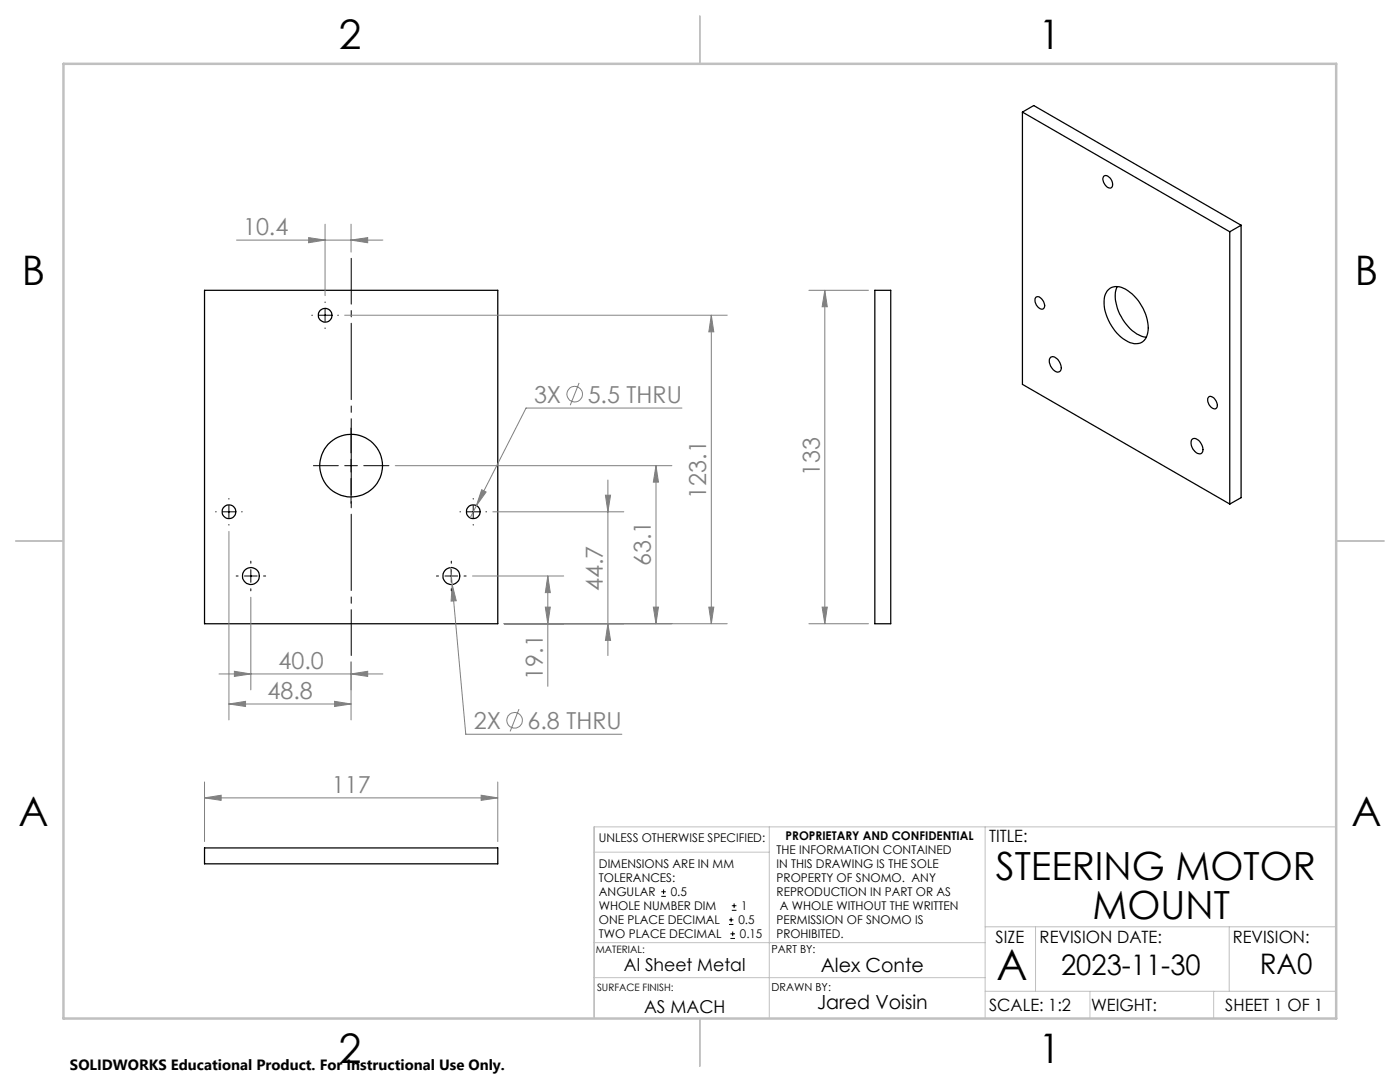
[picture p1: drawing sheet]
<svg xmlns="http://www.w3.org/2000/svg" width="279mm" height="216mm" viewBox="0 0 279 216" stroke-linecap="round" stroke-linejoin="round" font-family="sans-serif">
<g fill="none" stroke="#000" stroke-width=".25">
<path d="M204 22.4l41.4 23.8M204 22.4v54.3l41.4 23.9M204 22.4l2.3-1.3 41.4 23.8M220.2 35.2a1.24 1.24 0 0 1 1.8 1.1v.3a.7 .7 0 0 1-.3 .9 .7 .7 0 0 1-1-.4 1.78 1.78 0 0 1-.5-1.9zM40.8 57.9h58.5v66.6h-58.5zM174.6 57.9h3.2v66.6h-3.2zM206.7 59.4l.1-.1a1.61 1.61 0 0 1 1.7 1.7 .62 .62 0 0 1-.4 .7 .62 .62 0 0 1-.7-.2 1.85 1.85 0 0 1-.7-2.1zM221 58a2.72 2.72 0 0 1 3.6-.3 9.3 9.3 0 0 1 4.5 8.7 2.44 2.44 0 0 1-3.6 2 9.3 9.3 0 0 1-5-9.2zM223 57.2a7 7 0 0 0 1 6.5 7 7 0 0 0 4.8 3.6M245.4 46.2v54.4M247.7 44.9l-2.3 1.3M247.7 44.9v54.4l-2.3 1.3"/>
<path d="M209.7 71.3a1.58 1.58 0 0 1 1.9 1.2 1.07 1.07 0 0 1-.5 1.8 2.17 2.17 0 0 1-1.4-3zM241.3 79.2a1.57 1.57 0 0 1 1.7 1.7 .62 .62 0 0 1-.4 .7 .62 .62 0 0 1-.8-.2 1.59 1.59 0 0 1-.5-2.2zM237.8 87.8a.99 .99 0 0 1 1.6 .3 1.82 1.82 0 0 1 .3 2.4 1.98 1.98 0 0 1-2-2.3zM40.8 169.2h58.5v3.2h-58.5z"/>
<circle cx="64.9" cy="62.9" r="1.36"/>
<circle cx="70.1" cy="92.9" r="6.3"/>
<circle cx="45.7" cy="102.1" r="1.37"/>
<circle cx="50.1" cy="115" r="1.69"/>
<circle cx="90.1" cy="115" r="1.69"/>
<circle cx="94.4" cy="102.1" r="1.38"/>
</g>
<g fill="none" stroke="#808080" stroke-width=".2">
<path d="M47.2 47.9h29.2M61.6 47.4l3.3 .5-3.3 .5zM64.9 44.7v14.3M70.1 47.9l3.3-.5v1zM70.1 44.7v5.6M161.4 57.9h11.9M164.6 57.9v66.6M164.6 57.9l.5 3.3h-1zM68.8 62.9h76.3M115.6 76.4l-1.8 4.5M142 62.9l.5 3.3h-1zM142 62.9v61.6"/>
<path d="M78.9 92.9h55.2M96.1 97.7l.9 .5-1.9 2.7zM120.8 98.8h1l-.5 3.3zM121.3 95.8v35M130.9 92.9l.5 3.3h-1zM130.9 92.9v31.6M136.1 81.4h-31.1l-11.2 21.9M45.7 106v37.7M50.1 119.2v18.5M89.9 113.2l.3 3.4M90.2 116.6l.9 3.3h-1.1zM90.2 116.6l2.8 29.9h31.1"/>
<path d="M94.3 114.9h18.2M98.4 102.1h26.1M109.3 114.9l.5 3.4h-1zM109.3 114.9v22M43.7 134.5h32.7M46.8 133.9l3.3 .6-3.3 .5zM66.8 139.9l3.3 .6-3.3 .5zM70.1 134.5l3.3-.6v1.1zM70.1 132.1v11.6M100.6 124.5h44.5M108.8 121.1h1l-.5 3.4zM121.3 124.5l.5 3.3h-1z"/>
<path d="M130.4 121.1h1l-.5 3.4zM141.5 121.1h1l-.5 3.4zM161.4 124.5h11.9M164.1 121.1h1l-.5 3.4zM40.8 159.2l3.3-.5v1zM40.8 156v11.9M40.8 159.2h58.5M45.7 140.5l3.3-.6v1.1zM45.7 140.5h24.4M96 158.7l3.3 .5-3.3 .5zM99.3 156v11.9M103.6 141.5l-1.8 4.4"/>
<circle cx="114.7" cy="78.7" r="1.56"/>
<circle cx="102.7" cy="143.7" r="1.56"/>
</g>
<g fill="none" stroke="#000" stroke-width=".2">
<path d="M62.2 62.9h.1M63.6 62.9h2.5M64.9 60.3v.1M64.9 61.6v2.6M64.9 65.4v.1M67.4 62.9h.1M45.7 99.5v.1M62.5 92.9h5M68.8 92.9h2.5M70.1 85.4v5M70.1 91.7v2.5M70.1 95.5v4.9"/>
<path d="M72.6 92.9h5M94.4 99.5v.1M43 102.1h.1M44.4 102.1h2.6M45.7 100.9v2.5M45.7 104.7v.1M47.1 114.9h.4M48.2 102.1h.1M48.8 114.9h2.5M50.1 112v.4M50.1 113.7v2.5M50.1 117.5v.4"/>
<path d="M52.6 114.9h.4M87.1 114.9h.4M88.8 114.9h2.5M90.1 112v.4M90.1 113.7v2.5M90.1 117.5v.4M91.8 102.1h.1M92.6 114.9h.4M93.2 102.1h2.5M94.4 100.9v2.5M94.4 104.7v.1M97 102.1h.1"/>
<path d="M132 178.9h.9M132 177.9h.9M132.4 177.5v.9M145.5 184.5h.9M145.5 183.6h.9M145.8 187.3h.9M145.8 186.3h.9M145.9 183.1v.9M146 181.6h1M146 180.7h1M146.2 185.9v.9M146.5 180.3v.9"/>
</g>
<path d="M70.1 51.5v79.3" fill="none" stroke="#000" stroke-width=".2" stroke-dasharray="15.2 1.3 1.3 1.3" stroke-dashoffset="6.1"/>
<g fill="none" stroke="#c0c0c0" stroke-width=".2">
<path d="M118.6 170h34.9M153.5 165v38.2M196.6 165v38.2M266.7 165h-148.1v38.2M118.6 195.1h34.9M118.6 188.1h78M153.6 195.1h43M196.6 197.8h70.1M196.6 184.9h70.1M206.7 184.9v12.9M217.5 197.8v5.4M242.2 197.8v5.4"/>
<path d="M245.3 184.9v12.9"/>
</g>
<path d="M139.7 3.2v9.5M3.1 107.9h9.6M266.7 107.9h9.5M139.7 203.2v9.6" fill="none" stroke="#c0c0c0" stroke-width=".25"/>
<path d="M12.7 12.7h254v190.5h-254z" fill="none" stroke="#c0c0c0" stroke-width=".5"/>
<g fill="#808080">
<path d="M90.2 116.6l-.2 3.3h1.1zM96.1 97.7l-1 3.2 1.9-2.7z"/>
<path d="M45.7 140.5l3.3-.6v1.1zM66.8 139.9l3.3 .6-3.3 .5zM61.6 47.4l3.3 .5-3.3 .5zM70.1 47.9l3.3-.5v1z"/>
<path d="M70.1 134.5l3.3-.6v1.1zM46.8 133.9l3.3 .6-3.3 .5zM96 158.7l3.3 .5-3.3 .5zM40.8 159.2l3.3-.5v1z"/>
<path d="M164.1 121.1h1l-.5 3.4zM164.6 57.9l.5 3.3h-1z"/>
<path d="M108.8 121.1h1l-.5 3.4zM109.3 114.9l.5 3.4h-1zM121.3 124.5l.5 3.3h-1zM120.8 98.8h1l-.5 3.3zM130.4 121.1h1l-.5 3.4zM130.9 92.9l.5 3.3h-1zM141.5 121.1h1l-.5 3.4zM142 62.9l.5 3.3h-1z"/>
</g>
<text font-size="8.5" x="198.9" y="195.5">A</text>
<g font-size="8.1">
<text x="67.6" y="9.7">2</text>
<text x="207.3" y="9.7">1</text>
<text x="4.4" y="57">B</text>
<text x="270.4" y="57">B</text>
<text x="3.7" y="164.9">A</text>
<text x="269.7" y="164.9">A</text>
<text x="67.6" y="212.2">2</text>
<text x="207.3" y="212.2">1</text>
</g>
<g font-size="7.8">
<text x="198.7" y="175.7">STEERING MOTOR</text>
<text x="218" y="183.4">MOUNT</text>
</g>
<g font-size="5.6">
<text x="211.8" y="194.6">2023-11-30</text>
<text x="251.4" y="194.3">RA0</text>
</g>
<g font-size="4.7" fill="#808080">
<text x="48.5" y="46.9">10.4</text>
<text x="106.6" y="80.3">3X</text>
<text x="117.3" y="80.3">5.5 THRU</text>
<text x="163.6" y="95" transform="rotate(-90 163.6 95)">133</text>
<text x="141" y="99.5" transform="rotate(-90 141 99.5)">123.1</text>
<text x="129.9" y="113" transform="rotate(-90 129.9 113)">63.1</text>
<text x="120.3" y="118" transform="rotate(-90 120.3 118)">44.7</text>
<text x="55.6" y="133.4">40.0</text>
<text x="108.3" y="135.7" transform="rotate(-90 108.3 135.7)">19.1</text>
<text x="53.4" y="139.4">48.8</text>
<text x="94.6" y="145.4">2X</text>
<text x="105.3" y="145.4">6.8 THRU</text>
<text x="66.2" y="158.2">117</text>
</g>
<g font-size="3.9">
<text x="163.8" y="194">Alex Conte</text>
<text x="163.1" y="201.4">Jared Voisin</text>
</g>
<g font-size="3.5">
<text x="124.5" y="193.7">Al Sheet Metal</text>
<text x="128.5" y="202.2">AS MACH</text>
</g>
<g font-size="3.4">
<text x="197.4" y="168">TITLE:</text>
<text x="198.7" y="188.1">SIZE</text>
<text x="207.5" y="188.1">REVISION DATE:</text>
<text x="246" y="188.1">REVISION:</text>
<text x="197.4" y="201.8">SCALE: 1:2</text>
<text x="217.7" y="201.8">WEIGHT:</text>
<text x="244.5" y="201.7">SHEET 1 OF 1</text>
</g>
<text font-size="3" x="14" y="213.5">SOLIDWORKS Educational Product. For Instructional Use Only.</text>
<g font-size="2.4">
<text x="119.5" y="168">UNLESS OTHERWISE SPECIFIED:</text>
<text x="156.8" y="167.5">PROPRIETARY AND CONFIDENTIAL</text>
<text x="119.5" y="173.2">DIMENSIONS ARE IN MM</text>
<text x="155" y="170.4">THE INFORMATION CONTAINED</text>
<text x="155" y="173.2">IN THIS DRAWING IS THE SOLE</text>
<text x="119.5" y="176">TOLERANCES:</text>
<text x="119.5" y="178.8">ANGULAR</text>
<text x="133.9" y="178.8">0.5</text>
<text x="155" y="176">PROPERTY OF SNOMO. ANY</text>
<text x="155" y="178.8">REPRODUCTION IN PART OR AS</text>
<text x="119.5" y="184.4">ONE PLACE DECIMAL</text>
<text x="119.5" y="181.6">WHOLE NUMBER DIM</text>
<text x="147.4" y="184.4">0.5</text>
<text x="147.9" y="181.6">1</text>
<text x="155" y="184.4">PERMISSION OF SNOMO IS</text>
<text x="155.6" y="181.6">A WHOLE WITHOUT THE WRITTEN</text>
<text x="119.5" y="187.2">TWO PLACE DECIMAL</text>
<text x="147.7" y="187.2">0.15</text>
<text x="155" y="187.2">PROHIBITED.</text>
</g>
<g font-size="2.2">
<text x="154" y="190.2">PART BY:</text>
<text x="154" y="197.8">DRAWN BY:</text>
</g>
<g font-size="2">
<text x="118.9" y="190.2">MATERIAL:</text>
<text x="119.1" y="197.8">SURFACE FINISH:</text>
</g>
</svg>
